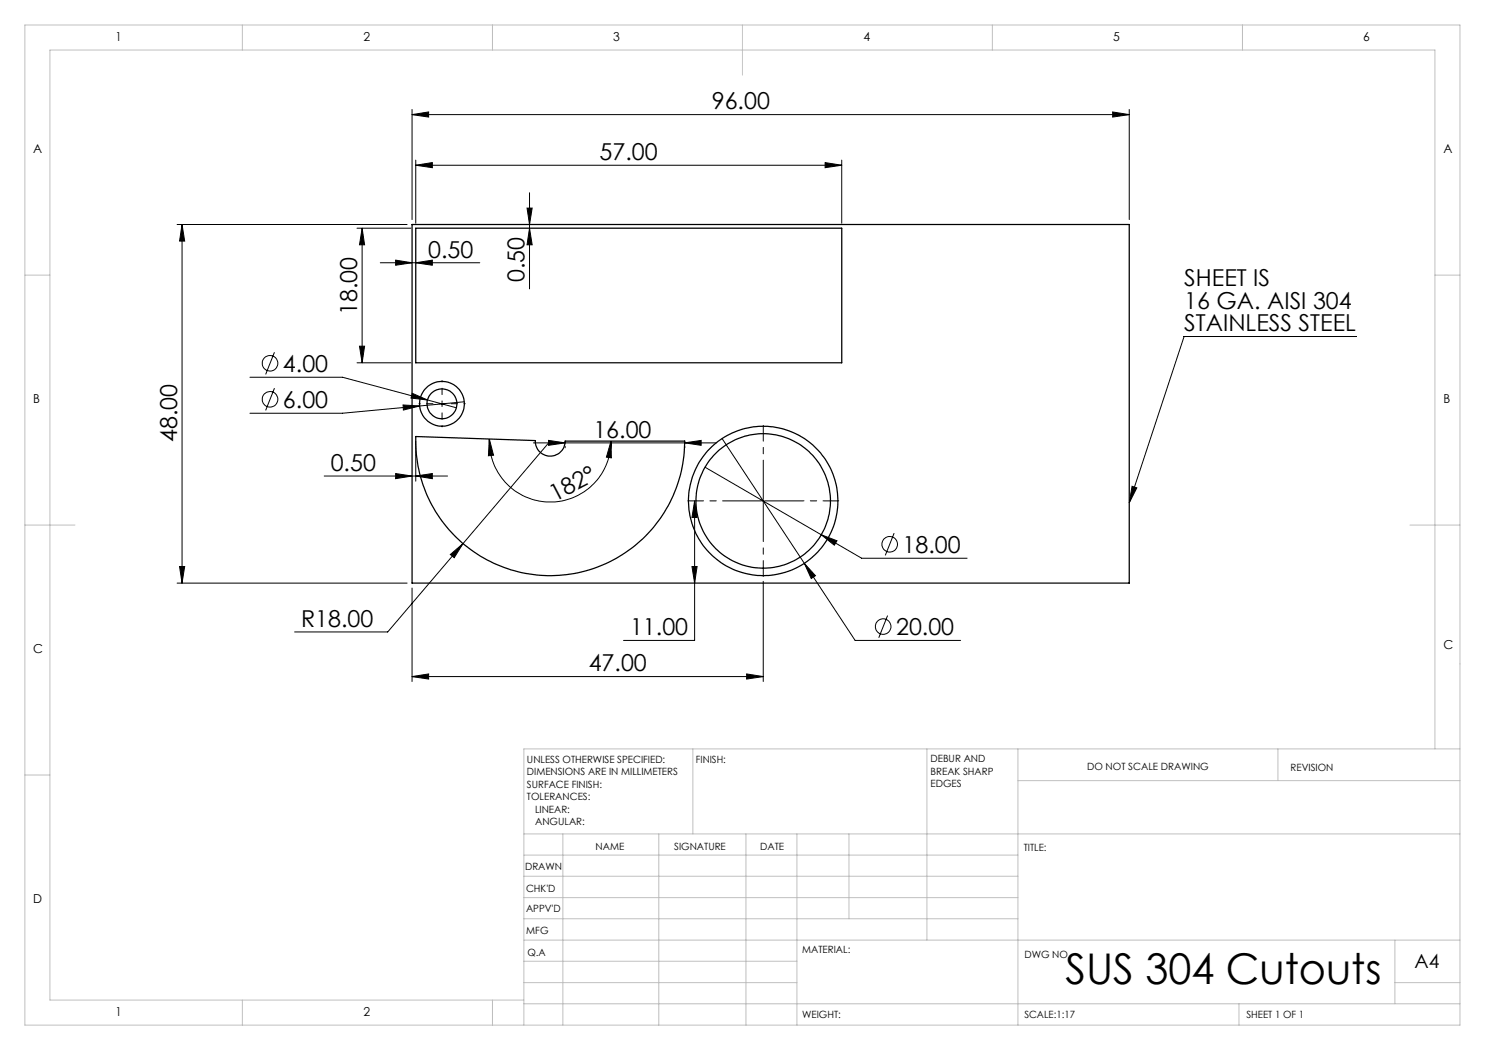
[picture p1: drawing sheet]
<svg xmlns="http://www.w3.org/2000/svg" width="297mm" height="210mm" viewBox="0 0 297 210" stroke-linecap="round" stroke-linejoin="round" font-family="sans-serif">
<g fill="none" stroke="#000" stroke-width=".2">
<path d="M82.4 22.9l3.3-.5v1zM82.4 21.9v22M82.4 22.9h143.4M83.1 33l3.4-.5v1zM83.1 32v12.7M83.1 33h85.2M105.9 38.6v19.2M165 32.5l3.3 .5-3.3 .5zM168.3 32v12.7M222.5 22.4l3.3 .5-3.3 .5zM225.8 21.9v22M35.4 44.9h46"/>
<path d="M36.4 44.9v71.7M36.4 44.9l.5 3.3h-1zM71.4 45.6h10.8M72.4 45.6v27M72.4 45.6l.5 3.4h-1zM76.1 52.6h19.9M79.1 52l3.3 .6-3.3 .4zM83.1 52.6l3.4-.6v1zM105.4 41.6h1l-.5 3.3zM105.9 45.6l.5 3.4h-1zM50 75.5h18.5l17 4.5M54.9 70.4l-1.8 4.5"/>
<path d="M54.9 77.6l-1.8 4.5M71.4 72.6h10.8M71.9 69.2h1l-.5 3.4zM82.4 78.7l3.1 1.3-3.3-.4zM271.2 67.3h-34.4l-11 33.3M64.8 95.2h24.7M79.1 94.7l3.3 .5-3.3 .5zM80.6 81l3.3 .2-3.2 .8zM83.1 95.2l3.4-.5v1zM83.1 88.3v7.9M85.5 80l5.8 1.6M88.2 80.8h.3"/>
<path d="M88.4 80.6v.3M92.9 80.4l-24.4 2.2h-18.5M97.9 87.8l.8 3.2-1 .1zM97.9 87.8a12.2 12.2 0 0 0 11.9 12.6 12.2 12.2 0 0 0 12.4-12.2M106.7 88.6h36.6M109.7 88.1l3.3 .5-3.3 .5zM110 88.2l-32.5 38.2h-18.6M113 89.2v.4M122.2 88.2l.1 3.4-1-.2zM136.9 88.6l3.3-.5v1zM136.9 89.2v.4M141 93.4l31.3 18.2h21.1"/>
<path d="M144.4 87.7l26.6 40.4h21.1M226.4 97.3l1 .3-1.6 3zM35.4 116.6h46M35.9 113.3h1l-.5 3.3zM82.4 117.6v18.7M90.1 110.9l2.5-2.2-1.8 2.8zM138.4 113.3h1l-.5 3.3zM138.9 100.2l.5 3.3h-1zM138.9 100.2v27.9h-14.2M152.5 100.2h.3M152.6 116.3v20M152.6 100v.3"/>
<path d="M160.9 112.7l2.2 2.4-.9 .6zM164.3 107l3.1 1.2-.5 .8zM178.8 106.6l-1.7 4.5M82.4 135.3l3.3-.5v1zM82.4 135.3h70.2M149.3 134.8l3.3 .5-3.3 .5zM177.5 123.1l-1.7 4.5"/>
<circle cx="54" cy="79.9" r="1.56"/>
<circle cx="54" cy="72.7" r="1.55"/>
<circle cx="177.9" cy="108.8" r="1.55"/>
<circle cx="176.6" cy="125.3" r="1.55"/>
</g>
<path d="M152.7 99.9v-14.8M152.4 100.2h-14.8M152.7 100.5v14.8M153 100.2h14.7" fill="none" stroke="#000" stroke-width=".2" stroke-dasharray="15.2 1.3 1.3 1.3" stroke-dashoffset="7.4"/>
<path d="M88.1 80.7h-4.3M88.4 80.5v-4.4M88.4 81v4.4M88.7 80.7h4.3" fill="none" stroke="#000" stroke-width=".2" stroke-dasharray="15.2 1.3 1.3 1.3" stroke-dashoffset="15"/>
<g fill="none" stroke="#c0c0c0" stroke-width=".2">
<path d="M5 5h287v200h-287zM48.5 5v5M98.5 5v5M148.5 5v10M198.5 5v5M248.5 5v5M5 55h5M287 55h5M5 105h10M282 105h10M5 155h5M138.6 149.8v17"/>
<path d="M185.4 149.8v38.2M203.6 149.8v55.2M203.6 156.1h88.4M255.6 149.8v6.3M287 149.8v-139.8h-277v190h94.8M292 149.8h-187.2v55.2M104.8 166.8h187.2M104.8 179.5h98.8M104.8 175.3h98.8M104.8 171h98.8M112.6 166.8v38.2M131.8 166.8v38.2"/>
<path d="M149.2 166.8v38.2M159.4 166.8v38.2M169.8 166.8v17M104.8 183.8h98.8M104.8 196.5h54.6M104.8 192.3h54.6M104.8 188h187.2M279 196.5h13M279 188v12.8M48.5 200v5M98.5 200v5M104.8 200.8h187.2"/>
<path d="M247.8 200.8v4.2"/>
</g>
<g fill="#000">
<path d="M226.4 97.3l1 .3-1.6 3z"/>
<path d="M222.5 22.4l3.3 .5-3.3 .5zM82.4 22.9l3.3-.5v1zM165 32.5l3.3 .5-3.3 .5zM83.1 33l3.4-.5v1zM136.9 88.6l3.3-.5v1zM109.7 88.1l3.3 .5-3.3 .5z"/>
<path d="M72.4 45.6l.5 3.4h-1zM71.9 69.2h1l-.5 3.4zM36.4 44.9l.5 3.3h-1zM35.9 113.3h1l-.5 3.3zM105.4 41.6h1l-.5 3.3zM105.9 45.6l.5 3.4h-1z"/>
<path d="M122.2 88.2l.1 3.4-1-.2zM97.9 87.8l.8 3.2-1 .1z"/>
<path d="M160.9 112.7l1.3 3 .9-.6zM164.3 107l2.6 2 .5-.8zM138.9 100.2l.5 3.3h-1zM138.4 113.3h1l-.5 3.3zM82.4 135.3l3.3-.5v1zM149.3 134.8l3.3 .5-3.3 .5zM90.1 110.9l.7 .6 1.8-2.8zM82.4 78.7l-.2 .9 3.3 .4zM80.6 81l.1 1 3.2-.8zM79.1 94.7l3.3 .5-3.3 .5zM83.1 95.2l3.4-.5v1zM79.1 52l3.3 .6-3.3 .4zM83.1 52.6l3.4-.6v1z"/>
</g>
<g fill="none" stroke="#000" stroke-width=".25">
<path d="M82.4 44.9h143.4v71.7h-143.4zM83.1 45.6h85.2v27h-85.2zM83.1 87.3l24 .8a2.98 2.98 0 0 0 2.9 3.1 2.98 2.98 0 0 0 3-3h23.9a26.9 26.9 0 0 1-27.3 26.9 26.9 26.9 0 0 1-26.5-27.8z"/>
<circle cx="88.4" cy="80.8" r="2.99"/>
<circle cx="88.4" cy="80.8" r="4.5"/>
<circle cx="152.6" cy="100.2" r="14.9"/>
<circle cx="152.6" cy="100.2" r="13.4"/>
</g>
<text font-size="8.5" x="213.1" y="196.7">SUS 304 Cutouts</text>
<g font-size="4.7">
<text x="142.4" y="21.9">96.00</text>
<text x="119.9" y="32">57.00</text>
<text x="85.6" y="51.5">0.50</text>
<text x="104.9" y="56.5" transform="rotate(-90 104.9 56.5)">0.50</text>
<text x="236.9" y="57.2">SHEET IS</text>
<text x="71.4" y="63" transform="rotate(-90 71.4 63)">18.00</text>
<text x="236.9" y="61.7">16 GA. AISI 304</text>
<text x="236.9" y="66.2">STAINLESS STEEL</text>
<text x="56.6" y="74.4">4.00</text>
<text x="56.6" y="81.6">6.00</text>
<text x="35.4" y="88.4" transform="rotate(-90 35.4 88.4)">48.00</text>
<text x="118.7" y="87.5">16.00</text>
<text x="66.1" y="94.2">0.50</text>
<text x="110.9" y="100.3" transform="rotate(-27 110.9 100.3)">182°</text>
<text x="180.5" y="110.6">18.00</text>
<text x="60.2" y="125.4">R18.00</text>
<text x="126" y="127.1">11.00</text>
<text x="179.2" y="127">20.00</text>
<text x="117.7" y="134.3">47.00</text>
</g>
<text font-size="3.9" x="282.9" y="193.6">A4</text>
<g font-size="2.5">
<text x="23.1" y="8.2">1</text>
<text x="72.7" y="8.2">2</text>
<text x="122.7" y="8.2">3</text>
<text x="172.7" y="8.2">4</text>
<text x="222.7" y="8.2">5</text>
<text x="272.7" y="8.2">6</text>
<text x="6.7" y="30.7">A</text>
<text x="288.7" y="30.7">A</text>
<text x="6.7" y="80.7">B</text>
<text x="288.7" y="80.7">B</text>
<text x="6.7" y="130.7">C</text>
<text x="288.7" y="129.7">C</text>
<text x="6.7" y="180.7">D</text>
<text x="23.1" y="203.2">1</text>
<text x="72.7" y="203.2">2</text>
</g>
<g font-size="2">
<text x="105.4" y="152.6">UNLESS OTHERWISE SPECIFIED:</text>
<text x="105.4" y="155.1">DIMENSIONS ARE IN MILLIMETERS</text>
<text x="139.2" y="152.6">FINISH:</text>
<text x="186.1" y="152.5">DEBUR AND</text>
<text x="186.1" y="155">BREAK SHARP</text>
<text x="217.4" y="154">DO NOT SCALE DRAWING</text>
<text x="258.1" y="154.2">REVISION</text>
<text x="105.4" y="157.6">SURFACE FINISH:</text>
<text x="105.4" y="160.1">TOLERANCES:</text>
<text x="186.1" y="157.5">EDGES</text>
<text x="107" y="162.6">LINEAR:</text>
<text x="107" y="165.1">ANGULAR:</text>
<text x="119.1" y="170">NAME</text>
<text x="134.8" y="169.9">SIGNATURE</text>
<text x="152" y="169.9">DATE</text>
<text x="204.8" y="170.2">TITLE:</text>
<text x="105" y="174.1">DRAWN</text>
<text x="105.2" y="178.3">CHK'D</text>
<text x="105.2" y="182.4">APPV'D</text>
<text x="105.3" y="186.8">MFG</text>
<text x="105.5" y="191.1">Q.A</text>
<text x="160.5" y="190.5">MATERIAL:</text>
<text x="204.9" y="191.6">DWG NO.</text>
<text x="160.4" y="203.5">WEIGHT:</text>
<text x="204.9" y="203.6">SCALE:1:17</text>
<text x="249.3" y="203.6">SHEET 1 OF 1</text>
</g>
</svg>
